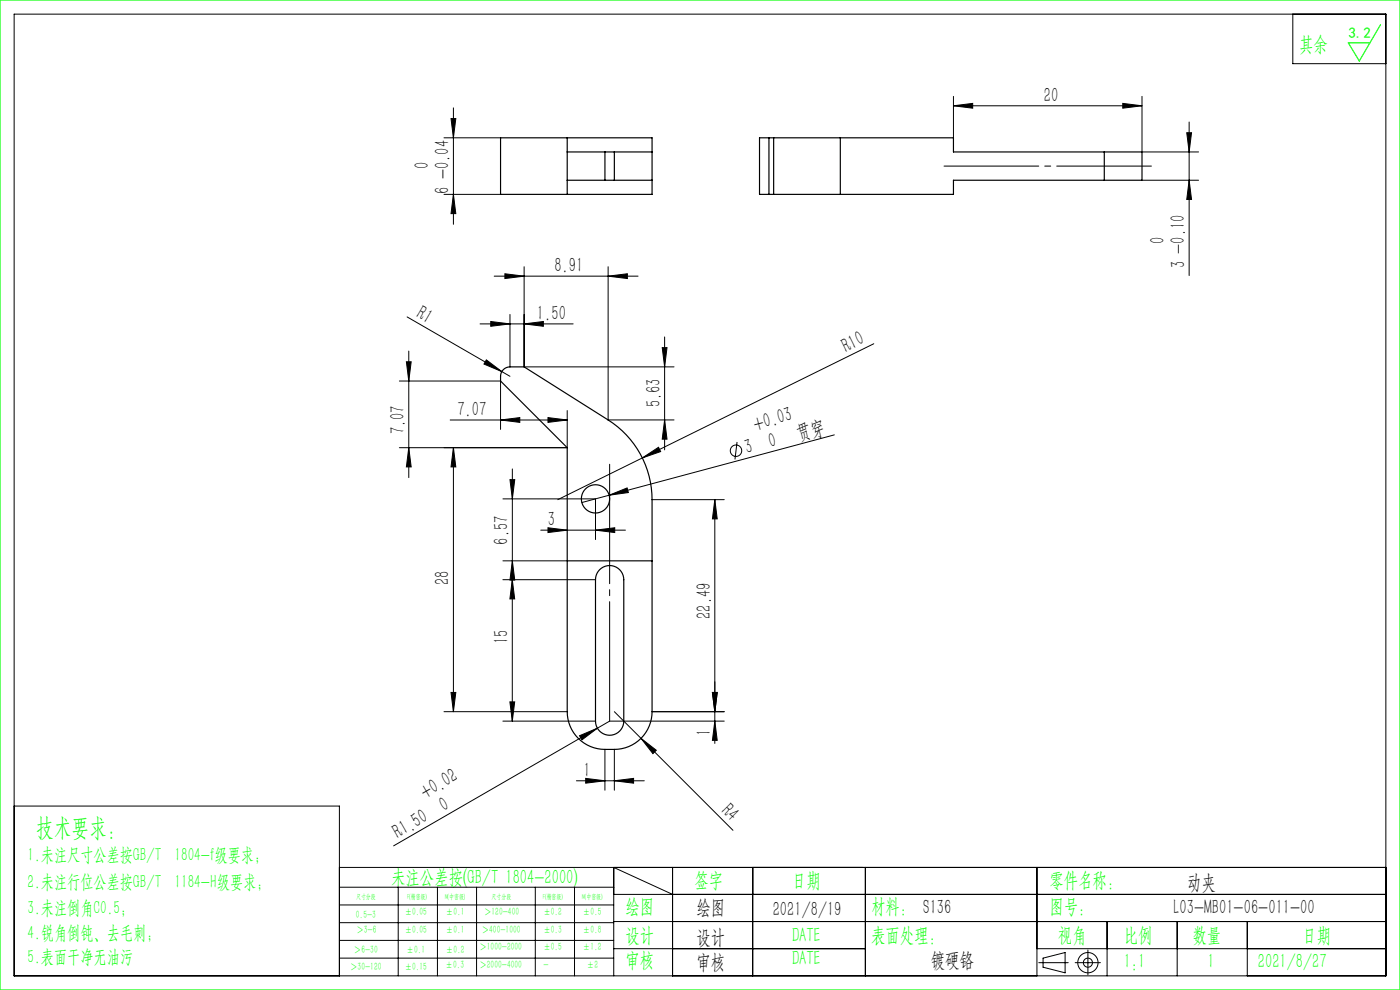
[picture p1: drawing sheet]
<svg xmlns="http://www.w3.org/2000/svg" width="297mm" height="210mm" viewBox="0 0 297 210" stroke-linecap="round" stroke-linejoin="round" font-family="sans-serif">
<g fill="none" stroke="#000" stroke-width=".21">
<path d="M3 3h291v204h-291zM274.3 3v10.5h19.7M94.2 29.2h12M95.7 25.2h1l-.5 4zM96.2 22.9v24.7M202.3 22.4l4-.5v1zM202.3 20.4v8.8M202.3 22.4h40M238.2 21.9l4.1 .5-4.1 .5zM242.3 38.2h12M242.3 20.4v11.8h12M251.8 28.2h1l-.5 4z"/>
<path d="M252.3 38.2l.5 4.1h-1zM252.3 25.9v32.5M94.2 41.2h12M96.2 41.2l.5 4.1h-1zM104.8 58.6h30.6M107.1 58.1l4.1 .5-4.1 .5zM111.2 56.6v21.2h31.8M129 58.6l4.1-.5v1zM129 56.6v32.5h14M86.2 76.7h1l-.5 4.1zM86.4 67.2l20.1 11.6M86.7 74.5v26.8"/>
<path d="M101.8 68.7h19.8M103.2 76.3l3.3 2.5-3.8-1.6zM104.1 68.2l4.1 .5-4.1 .5zM106.5 78.8l1.7 1M108.2 66.7v11.1M111.2 68.7l4.1-.5v1zM140.5 73.7h1l-.5 4.1zM141 71.5v23.9M185.4 72.9l-67.1 33.1M84.7 80.8h21.5v10.3M86.7 95l.5 4h-1zM95.5 89.1h24.8"/>
<path d="M96.2 95l.5 4h-1zM96.2 95v56M106.2 89.1l4.1-.5v1zM108.7 99.5v53.5M116.3 88.6l4 .5-4 .5zM120.3 87.1v7.9h-35.6M136.3 97.1l3.4-2.2 .5 .9zM141 89.1l.5 4.1h-1zM156.4 93.8l-.5 3.7M177 92.2l-53.6 14.4M106.7 105.8h19.6v8.7M106.7 119h13.6"/>
<path d="M108.2 101.7h1l-.5 4.1zM108.7 119l.5 4h-1zM114.7 112.5h18M116.3 111.9l4 .6-4 .5zM126.3 112.5l4.1-.6v1.1zM129.2 105l3.8-1.5 .3 1zM138.3 106h15.3M151.6 106l.6 4.1h-1.1zM151.6 106v51.7M106.7 123h19.6M108.7 123l.5 4h-1zM94.2 151h26.1"/>
<path d="M95.7 146.9h1l-.5 4.1zM106.7 153h19.6M108.2 148.9h1l-.5 4.1zM122.9 156.1l3.8-1.6-3.2 2.4zM126.7 154.5l-43.2 24.9M128.3 159v8.6M130.3 159v8.6M130.3 151l5.7 5.6M136 156.6l3.2 2.5-.7 .8zM136 156.6l19.5 19.5M151.1 146.9h1.1l-.6 4.1zM151.6 153l.6 4h-1.1z"/>
<path d="M153.6 153h-24.3l-2.6 1.5M153.6 151h-15.3M3 171h69v36M122.3 165.6h14.4M124.3 165.1l4 .5-4 .5zM130.3 165.6l4.1-.5v1zM72 184h222M72 188.2h58.2M72 192h58.2M72 195.7h58.2M72 199.5h58.2M84.5 188.2v18.8"/>
<path d="M92.8 188.2v18.8M101.1 188.2v18.8M113.6 188.2v18.8M121.9 188.2v18.8M130.2 189.7h163.8M130.2 195.5h163.8M142.7 189.7l-12.5-5.7v23M142.7 184v23M159.7 184v23M183.6 184v23M220 184v23M234.9 195.5v11.5"/>
<path d="M249.7 195.5v11.5M264.6 195.5v11.5M72 203.2h58.2M130.2 201.2h53.4M220 201.2h74M220.4 204.2h6.2M221.3 203.2l4.7-1.1v4.3l-4.7-1.2zM228.1 204.2h5.3M230.8 201.5v5.3"/>
<circle cx="156.1" cy="95.6" r="1.21"/>
<circle cx="230.8" cy="204.2" r="2.15"/>
<circle cx="230.8" cy="204.2" r=".96"/>
</g>
<path d="M129.3 98.5v54.5" fill="none" stroke="#000" stroke-width=".21" stroke-dasharray="30.5 1.3 1.3 1.3" stroke-dashoffset="5.1"/>
<path d="M200.3 35.2h44" fill="none" stroke="#000" stroke-width=".21" stroke-dasharray="30.5 1.3 1.3 1.3" stroke-dashoffset="10.4"/>
<path d="M0 0h297v210h-297zM292.9 5.2l-4.5 7.7-2.4-3.8h4.6" fill="none" stroke="#0f0" stroke-width=".25"/>
<g fill="#000">
<path d="M103.2 76.3l3.3 2.5-3.8-1.6zM136.3 97.1l3.4-2.2 .5 .9zM129.2 105l3.8-1.5 .3 1zM122.9 156.1l3.8-1.6-3.2 2.4zM136 156.6l3.2 2.5-.7 .8z"/>
<path d="M95.7 25.2h1l-.5 4zM96.2 41.2l.5 4.1h-1zM251.8 28.2h1l-.5 4zM252.3 38.2l.5 4.1h-1zM86.2 76.7h1l-.5 4.1zM86.7 95l.5 4h-1zM140.5 73.7h1l-.5 4.1zM141 89.1l.5 4.1h-1zM151.6 106l.6 4.1h-1.1zM151.1 146.9h1.1l-.6 4.1zM108.2 101.7h1l-.5 4.1zM108.7 119l.5 4h-1z"/>
<path d="M202.3 22.4l4-.5v1zM238.2 21.9l4.1 .5-4.1 .5zM106.2 89.1l4.1-.5v1zM116.3 88.6l4 .5-4 .5zM104.1 68.2l4.1 .5-4.1 .5zM111.2 68.7l4.1-.5v1zM107.1 58.1l4.1 .5-4.1 .5zM129 58.6l4.1-.5v1zM124.3 165.1l4 .5-4 .5zM130.3 165.6l4.1-.5v1z"/>
<path d="M126.3 112.5l4.1-.6v1.1zM116.3 111.9l4 .6-4 .5z"/>
<path d="M95.7 146.9h1l-.5 4.1zM96.2 95l.5 4h-1z"/>
<path d="M108.2 148.9h1l-.5 4.1zM108.7 123l.5 4h-1zM151.6 153l.6 4h-1.1zM151.1 146.9h1.1l-.6 4.1z"/>
</g>
<g fill="none" stroke="#000" stroke-width=".25">
<path d="M106.2 29.2h32.1v12h-32.1zM120.3 38.2h8M120.3 32.2h8M120.3 29.2v12M128.3 32.2v6M128.3 38.2h2M128.3 32.2h2M130.3 38.2h8M130.3 32.2h8M130.3 32.2v6M163.1 29.2h-2v12h2M163.1 29.2h39.2v3h32"/>
<path d="M163.1 29.2v12M164.1 29.2v12M178.3 29.2v12M234.3 32.2h8v6h-8M234.3 38.2h-32v3h-39.2M234.3 32.2v6M106.8 78.4l1-.5 3.4-.1 17.8 11.3a20 20 0 0 1 9.3 16.9v45a8 8 0 0 1-8 8 9 9 0 0 1-7.6-2.4 8 8 0 0 1-2.4-5.6v-56l-14.1-14.2a2.78 2.78 0 0 1 .6-2.4zM120.3 119h18M127.2 120.8a3 3 0 0 1 3.3-.6 3 3 0 0 1 1.8 2.8v30a3 3 0 0 1-3 3 3 3 0 0 1-3-3v-30l.2-1z"/>
<circle cx="126.3" cy="105.8" r="3"/>
</g>
<text font-size="5.4" fill="#0f0" x="7.7" y="177.2">技术要求：</text>
<g font-size="4.4" fill="#0f0">
<text x="275.6" y="10.8">其余</text>
<text x="83" y="187.5">未注公差按(GB/T 1804-2000)</text>
<text x="147.3" y="188">签字</text>
<text x="168" y="188">日期</text>
<text x="222.6" y="188">零件名称：</text>
<text x="132.7" y="193.6">绘图</text>
<text x="184.8" y="193.6">材料： S136</text>
<text x="222.6" y="193.6">图号：</text>
<text x="132.7" y="199.8">设计</text>
<text x="168" y="199.8">DATE</text>
<text x="184.8" y="199.8">表面处理：</text>
<text x="224.4" y="199.8">视角</text>
<text x="238.4" y="199.8">比例</text>
<text x="253" y="199.8">数量</text>
<text x="276.3" y="199.8">日期</text>
<text x="132.7" y="205.1">审核</text>
<text x="168" y="204.6">DATE</text>
<text x="238.4" y="205.3">1:1</text>
<text x="256.2" y="205.3">1</text>
<text x="266.9" y="205.3">2021/8/27</text>
</g>
<g font-size="4.4">
<text x="221.5" y="21.6">20</text>
<text x="90.9" y="35.9" transform="rotate(-90 90.9 35.9)">0</text>
<text x="95.3" y="41.1" transform="rotate(-90 95.3 41.1)">6 -0.04</text>
<text x="247" y="51.7" transform="rotate(-90 247 51.7)">0</text>
<text x="117.6" y="57.7">8.91</text>
<text x="251.4" y="56.9" transform="rotate(-90 251.4 56.9)">3 -0.10</text>
<text x="88.1" y="67.2" transform="rotate(30 88.1 67.2)">R1</text>
<text x="113.9" y="67.8">1.50</text>
<text x="179.5" y="74.8" transform="rotate(-26 179.5 74.8)">R10</text>
<text x="97" y="88.2">7.07</text>
<text x="140.1" y="86.4" transform="rotate(-90 140.1 86.4)">5.63</text>
<text x="85.8" y="92.2" transform="rotate(-90 85.8 92.2)">7.07</text>
<text x="160.2" y="91.3" transform="rotate(-15 160.2 91.3)">+0.03</text>
<text x="163.4" y="95" transform="rotate(-15 163.4 95)">0</text>
<text x="169.4" y="93.4" transform="rotate(-15 169.4 93.4)">贯穿</text>
<text x="158.4" y="96.3" transform="rotate(-15 158.4 96.3)">3</text>
<text x="116.2" y="111.6">3</text>
<text x="107.8" y="115.5" transform="rotate(-90 107.8 115.5)">6.57</text>
<text x="95.3" y="124.1" transform="rotate(-90 95.3 124.1)">28</text>
<text x="150.8" y="131.3" transform="rotate(-90 150.8 131.3)">22.49</text>
<text x="107.8" y="136.6" transform="rotate(-90 107.8 136.6)">15</text>
<text x="150.8" y="156.2" transform="rotate(-90 150.8 156.2)">1</text>
<text x="123.8" y="164.7">1</text>
<text x="90.2" y="169.5" transform="rotate(-30 90.2 169.5)">+0.02</text>
<text x="94.2" y="172.2" transform="rotate(-30 94.2 172.2)">0</text>
<text x="152.9" y="172.3" transform="rotate(45 152.9 172.3)">R4</text>
<text x="84.4" y="177.9" transform="rotate(-30 84.4 177.9)">R1.50</text>
<text x="251.8" y="188.6">动夹</text>
<text x="147.8" y="194">绘图</text>
<text x="163.9" y="194.3">2021/8/19</text>
<text x="249" y="194">L03-MB01-06-011-00</text>
<text x="147.8" y="200.2">设计</text>
<text x="147.8" y="205.5">审核</text>
<text x="197.5" y="205">镀硬铬</text>
</g>
<g font-size="4" fill="#0f0">
<text x="5.9" y="182.6">1.未注尺寸公差按GB/T 1804-f级要求；</text>
<text x="5.9" y="188.4">2.未注行位公差按GB/T 1184-H级要求；</text>
<text x="5.9" y="193.9">3.未注倒角C0.5；</text>
<text x="5.9" y="199.2">4.锐角倒钝、去毛刺；</text>
<text x="5.9" y="204.2">5.表面干净无油污</text>
</g>
<text font-size="3.2" fill="#0f0" x="286.1" y="8">3.2</text>
<g font-size="2.3" fill="#0f0">
<text x="75.5" y="194.7">0.5-3</text>
<text x="75.6" y="198">＞3-6</text>
<text x="85.9" y="194.2">±0.05</text>
<text x="85.9" y="198">±0.05</text>
<text x="94.6" y="194.2">±0.1</text>
<text x="94.6" y="198">±0.1</text>
<text x="102.2" y="198">＞400-1000</text>
<text x="102.7" y="194.2">＞120-400</text>
<text x="115.3" y="194.2">±0.2</text>
<text x="115.3" y="198">±0.3</text>
<text x="123.7" y="194.2">±0.5</text>
<text x="123.7" y="198">±0.8</text>
<text x="75.1" y="202.2">＞6-30</text>
<text x="86.3" y="202.2">±0.1</text>
<text x="94.6" y="202.2">±0.2</text>
<text x="101.7" y="201.6">＞1000-2000</text>
<text x="115.3" y="201.6">±0.5</text>
<text x="123.7" y="201.6">±1.2</text>
<text x="74.3" y="205.8">＞30-120</text>
<text x="85.9" y="205.8">±0.15</text>
<text x="94.5" y="205.4">±0.3</text>
<text x="101.7" y="205.4">＞2000-4000</text>
<text x="115.3" y="205.4">-</text>
<text x="124.5" y="205.4">±2</text>
</g>
<g font-size="1.5" fill="#0f0">
<text x="75.5" y="190.6">尺寸分段</text>
<text x="86.4" y="190.6">F(精密级)</text>
<text x="94.4" y="190.6">M(中密级)</text>
<text x="104.3" y="190.6">尺寸分段</text>
<text x="115.2" y="190.6">F(精密级)</text>
<text x="123.5" y="190.6">M(中密级)</text>
</g>
</svg>
